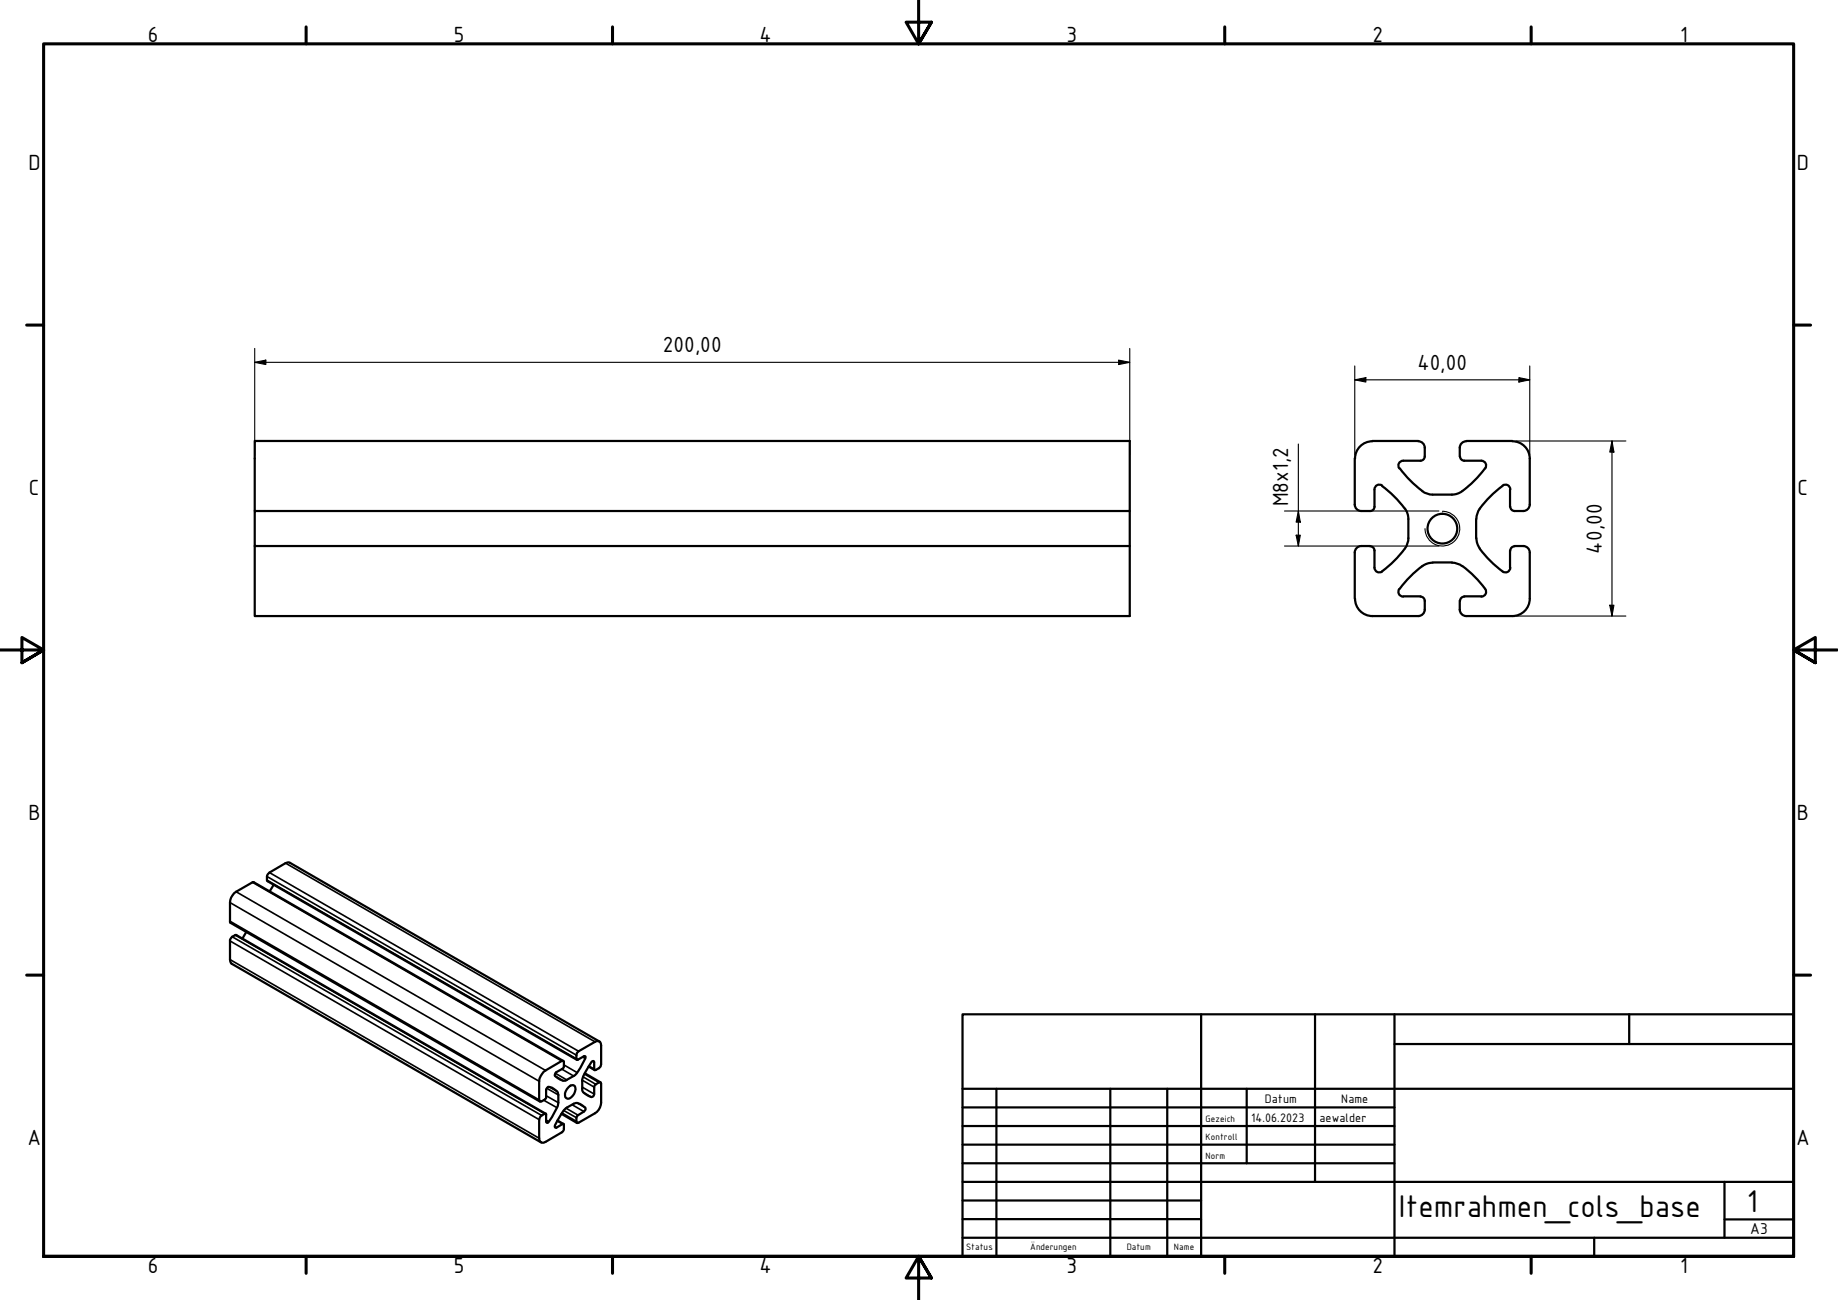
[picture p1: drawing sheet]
<svg xmlns="http://www.w3.org/2000/svg" width="420mm" height="297mm" viewBox="0 0 420 297" stroke-linecap="round" stroke-linejoin="round" font-family="sans-serif">
<!-- layer: Visible (ISO) -->
<g fill="none" stroke="#000" stroke-width=".51">
<path d="M58.2 116.8v-16h200.1v40h-200.1v-16M258.3 116.8h-200.1v8h200.1M309.7 115.3a1.49 1.49 0 0 0 1.5 1.5M309.7 104.8v10.5M311.2 116.8h2M313.7 100.8h10.5M313.7 100.8a4 4 0 0 0-3.9 4M314.2 111.9v3.9a.98 .98 0 0 1-1 1M315.9 111a25 25 0 0 1 5.2 5.2M316 110.9a1.11 1.11 0 0 0-1.2-.1 1.11 1.11 0 0 0-.6 1M320 107a25 25 0 0 0 5.2 5.2M321.2 116.2l.5 .9 .2 1v4.9"/>
<path d="M324.2 100.8a1.49 1.49 0 0 1 1.5 1.5v2a.99 .99 0 0 1-1 1h-3.9a1.11 1.11 0 0 0-1 .6 1.11 1.11 0 0 0 .1 1.1M325.1 112.2l.9 .5 1 .3h4.9M333.8 104.3a.98 .98 0 0 0 .9 1h3.9M334.3 112.2l-.9 .5-1.5 .3M335.2 100.8a1.49 1.49 0 0 0-1.5 1.5v2M335.2 100.8h10.5M337.4 118.6v4.4M338.3 116.2l-.7 1.4-.1 1M338.6 105.3a1.11 1.11 0 0 1 1 .6 1.11 1.11 0 0 1-.1 1.1M339.5 107a25 25 0 0 1-5.2 5.2M343.5 110.9a1.11 1.11 0 0 1 1.1-.1 1.11 1.11 0 0 1 .6 1M343.5 111a25 25 0 0 0-5.3 5.2"/>
<path d="M345.2 111.9v3.9M345.7 100.8a4 4 0 0 1 4 4M349.7 104.8v10.5M349.7 115.3a1.49 1.49 0 0 1-1.5 1.5h-2a.98 .98 0 0 1-1-1M309.7 126.3v10.5M309.8 136.8a4 4 0 0 0 3.9 4M311.2 124.8a1.49 1.49 0 0 0-1.5 1.5M311.2 124.8h2M313.2 124.8a.98 .98 0 0 1 1 1v3.9M314.2 129.7a1.11 1.11 0 0 0 .6 1 1.11 1.11 0 0 0 1.2-.1M319.9 134.6a1.11 1.11 0 0 0-.1 1.1 1.11 1.11 0 0 0 1 .6M320.8 136.3h3.9"/>
<path d="M321.1 125.4a25 25 0 0 1-5.2 5.2M321.9 123l-.1 1-.6 1.3M324.7 136.3a.98 .98 0 0 1 1 1M325.2 129.3a25 25 0 0 0-5.2 5.3M325.7 137.3v2M325.7 139.3a1.49 1.49 0 0 1-1.5 1.5h-10.5M327.5 128.6l-1.5 .3-.9 .5M327.5 128.5h4.4M331.9 128.6l1 .1 1.4 .7M333.7 139.3a1.49 1.49 0 0 0 1.5 1.5M333.7 137.3v2M334.3 129.3a25 25 0 0 1 5.2 5.3"/>
<path d="M334.7 136.3h3.9M334.7 136.3a.98 .98 0 0 0-.9 1M337.5 123l.3 1.4 .5 .9M338.2 125.4a23.8 23.8 0 0 0 5.6 5.3l.5 .1 .6-.3 .3-.8M339.5 134.6a1.11 1.11 0 0 1 .1 1.1 1.11 1.11 0 0 1-1 .6M345.2 125.8v3.9M346.2 124.8h2a1.49 1.49 0 0 1 1.5 1.5M346.2 124.8a.98 .98 0 0 0-1 1M349.7 136.8a4 4 0 0 1-4 4M349.7 126.3v10.5M335.2 140.8h10.5M56.3 212.9l-.9 1.5"/>
<path d="M62.5 202.2l-.8 1.4M137 238l-70.7-40.8-.3-.2-.7 .2-3.9 2.4a1.5 1.5 0 0 0-.3 1.7l70.8 40.9M124.3 244.9l4.1-2.5h.4l.1 .2v1.2l-.3 .4-1.4 .8-.4 .7a3.1 3.1 0 0 0 2.5 1.2l.2-.2a5.9 5.9 0 0 0 3.7-3.8l.7-1.5-.4-.1-1.5 .9-.2-.3a1.71 1.71 0 0 1 .5-1.7l3.7-2.2a.88 .88 0 0 1 1 0 .88 .88 0 0 1 .4 .9v4.5a1.73 1.73 0 0 1-1.4 1.1l-.2-.2v-1.6l-.2-.3-.4 .3-1.9 3.2a4.6 4.6 0 0 0-.2 2.9 1.28 1.28 0 0 0 .8 1.2l1.3 .7a.65 .65 0 0 0 .6-.7v-1.6l.2-.5 .9-.6h.4l.1 .3v4.4a3 3 0 0 1-1.4 2.4l-3.7 2.1-.4 .1-.1-.1a1.71 1.71 0 0 1 .2-1.6l1.5-.9a.63 .63 0 0 0 .3-.9 2.83 2.83 0 0 0-2.4-1 5.3 5.3 0 0 0-3.3 2.8l-1.2 2.2v.5l.3 .1 1.6-.9 .1 .2a1.43 1.43 0 0 1-.5 1.7l-3.7 2.2a.89 .89 0 0 1-1 .1 .89 .89 0 0 1-.4-.9v-4.5a1.7 1.7 0 0 1 1.5-1.1v1.8l.3 .3a12.1 12.1 0 0 0 2.5-4.6v-1.8a1.35 1.35 0 0 0-.9-1.3l-.5-.4-.9-.2-.5 .7v1.9l-.3 .4-1.1 .4-.1-.4v-4.2a3.7 3.7 0 0 1 1-2.2zM124.8 254.5l-70.8-40.8h-.2a1.58 1.58 0 0 0-1.2 1.3v4.3l.4 .9 70.7 40.8M127.4 256l1.4 .8M128.3 254.5l3.6 2.1M128.8 242.4l-70.8-40.8h-.3l-3.7 2.2a3.3 3.3 0 0 0-1.4 2.4v4.5l.1 .2 70.7 40.8M130 248.4a.97 .97 0 0 1 1.4-.3 2.24 2.24 0 0 1-1.6 3 1.33 1.33 0 0 1-.2-2.3zM133.7 245.2l3.6 2.1M134.6 243.7l1.4 .8"/>
<circle cx="329.7" cy="120.8" r="3.4"/>
</g>
<!-- layer: Visible Narrow (ISO) -->
<g fill="none" stroke="#000" stroke-width=".38">
<path d="M61.6 199.4l70.7 40.8M65.3 197.2l70.7 40.8M52.6 210.5l70.7 40.8M52.6 206.2l70.7 40.9M52.6 215l70.7 40.8M52.6 219.3l70.7 40.8M53.1 214l70.7 40.9M53.8 213.7l70.7 40.8M54 203.8l70.7 40.8M57.7 201.6l70.7 40.8M61 201.1l70.8 40.8M61 200.3l70.8 40.8"/>
<path d="M124.3 251.4l3 1.7M124.8 256l.7 .3M124.8 250.4l2.8 1.6M125 248.7l2.6 1.5M125.5 248.3l1.8 1.1M126.8 257.4l.4 .3M126.9 245.9l1.8 1M126.9 245.2l2.6 1.5M127.4 256.1l1.2 .7M128.4 244.3l2.7 1.6M128.5 254.3l3.3 1.9M128.8 253.7l3 1.7"/>
<path d="M128.9 243.3l3.1 1.8M129.4 253.2l2.7 1.6M130.7 252.4l2.8 1.6M132 252l1.8 1.1M133.1 248.4l2.7 1.6M133.1 246.8l2.7 1.6M133.2 241.5l.6 .4M133.3 246l2.9 1.8M133.3 249.6l1.9 1.1M133.6 245.4l3.3 1.9M134.6 243.6l1.2 .7M135.4 242.5l.4 .2"/>
</g>
<!-- layer: Border (ISO) -->
<g fill="none" stroke="#000" stroke-width=".7">
<path d="M70 6.1v3.9M140 6.1v3.9M210 0v10l-2.9-4.9h5.8l-2.9 4.9 2.9-4.9M280 6.1v3.9M350 6.1v3.9M6.1 74.3h3.9M410 74.3h3.9M0 148.5h10l-5-2.8v5.7l5-2.9-5 2.9M420 148.5h-10l5-2.8v5.7l-5-2.9 5 2.9M6.1 222.8h3.9M410 222.8h3.9M10 287.1v-277.1h400v277.1h-400h400"/>
<path d="M70 287.1v3.8M140 287.1v3.8M212.9 292l-2.9-4.9 2.9 4.9h-5.8l2.9-4.9v9.9M280 287.1v3.8M350 287.1v3.8"/>
</g>
<!-- layer: Title (ISO) -->
<g fill="none" stroke="#000" stroke-width=".51">
<path d="M220 231.8h190v55.3h-190zM274.6 231.8v55.3M300.6 231.8v38.3M318.8 238.6h91.2M318.8 231.8v55.3M372.4 231.8v6.8M220 253h98.8M220 257.3h98.8M220 248.8h190M227.8 248.8v38.3M253.8 248.8v38.3M266.8 248.8v38.3"/>
<path d="M285 248.8v17M220 261.5h98.8M220 265.8h98.8M220 270.1h190M220 274.3h54.6M220 278.6h54.6M394.2 278.6h15.8M394.2 270.1v12.7M220 282.8h190M364.4 282.8v4.3"/>
</g>
<!-- layer: Sketch Geometry (ISO) -->
<path d="M329.7 116.8a4 4 0 0 1 4 4 4 4 0 0 1-4 4 4 4 0 0 1-3.9-4" fill="none" stroke="#000" stroke-width=".25"/>
<!-- layer: Dimension (ISO) -->
<g fill="none" stroke="#000" stroke-width=".25">
<path d="M58.2 79.6v24.4M258.3 79.6v24.4M58.2 82.8l2.6-.5v1zM58.2 82.8h200.1M255.7 82.3l2.6 .5-2.6 .5zM309.7 86.8l2.5-.5v1zM309.7 86.8h40M309.7 83.6v20.4M347.2 86.3l2.5 .5-2.5 .5zM349.7 83.6v20.4M293.6 116.8h35.3M296.8 116.8l.4 2.5h-.9z"/>
<path d="M296.8 101.5v23.3M346.5 100.8h25.2M368.5 100.8l.4 2.5h-.9zM368.5 100.8v40M293.6 124.8h35.3M296.3 122.3h.9l-.4 2.5zM368 138.3h.9l-.4 2.5zM346.5 140.8h25.2"/>
</g>
<g fill="#000">
<path d="M58.2 82.8l2.6-.5v1z" fill-rule="evenodd"/>
<path d="M255.7 82.3l2.6 .5-2.6 .5z" fill-rule="evenodd"/>
<path d="M309.7 86.8l2.5-.5v1z" fill-rule="evenodd"/>
<path d="M347.2 86.3l2.5 .5-2.5 .5z" fill-rule="evenodd"/>
<path d="M296.8 116.8l.4 2.5h-.9z" fill-rule="evenodd"/>
<path d="M368.5 100.8l.4 2.5h-.9z" fill-rule="evenodd"/>
<path d="M296.3 122.3h.9l-.4 2.5z" fill-rule="evenodd"/>
<path d="M368 138.3h.9l-.4 2.5z" fill-rule="evenodd"/>
</g>
<g font-size="7.7">
<text x="319.8" y="278.2">Itemrahmen_cols_base</text>
<text x="399.4" y="276.8">1</text>
</g>
<g font-size="5.4">
<text x="33.8" y="9.6">6</text>
<text x="103.8" y="9.6">5</text>
<text x="173.6" y="9.6">4</text>
<text x="243.8" y="9.6">3</text>
<text x="313.8" y="9.6">2</text>
<text x="384.1" y="9.6">1</text>
<text x="6.5" y="38.9">D</text>
<text x="410.8" y="38.9">D</text>
<text x="151.5" y="80.5">200,00</text>
<text x="324" y="84.5">40,00</text>
<text x="6.6" y="113.1">C</text>
<text x="410.9" y="113.1">C</text>
<text x="294.4" y="115.7" transform="rotate(-90 294.4 115.7)">M8x1,2</text>
<text x="366.1" y="126.5" transform="rotate(-90 366.1 126.5)">40,00</text>
<text x="6.5" y="187.4">B</text>
<text x="410.8" y="187.4">B</text>
<text x="6.3" y="261.7">A</text>
<text x="410.6" y="261.7">A</text>
<text x="33.8" y="290.9">6</text>
<text x="103.8" y="290.9">5</text>
<text x="173.6" y="290.9">4</text>
<text x="243.8" y="290.9">3</text>
<text x="313.8" y="290.9">2</text>
<text x="384.1" y="290.9">1</text>
</g>
<text font-size="3.9" x="400.1" y="282">A3</text>
<g font-size="3">
<text x="286" y="256.3">14.06.2023</text>
<text x="289.1" y="252">Datum</text>
<text x="301.6" y="256.3">aewalder</text>
<text x="306.6" y="252">Name</text>
</g>
<g font-size="2.3">
<text x="275.6" y="256.3">Gezeich</text>
<text x="275.6" y="260.5">Kontroll</text>
<text x="275.6" y="264.8">Norm</text>
<text x="220.9" y="285.7">Status</text>
<text x="235.5" y="285.7">Änderungen</text>
<text x="257.6" y="285.7">Datum</text>
<text x="268.4" y="285.7">Name</text>
</g>
</svg>
